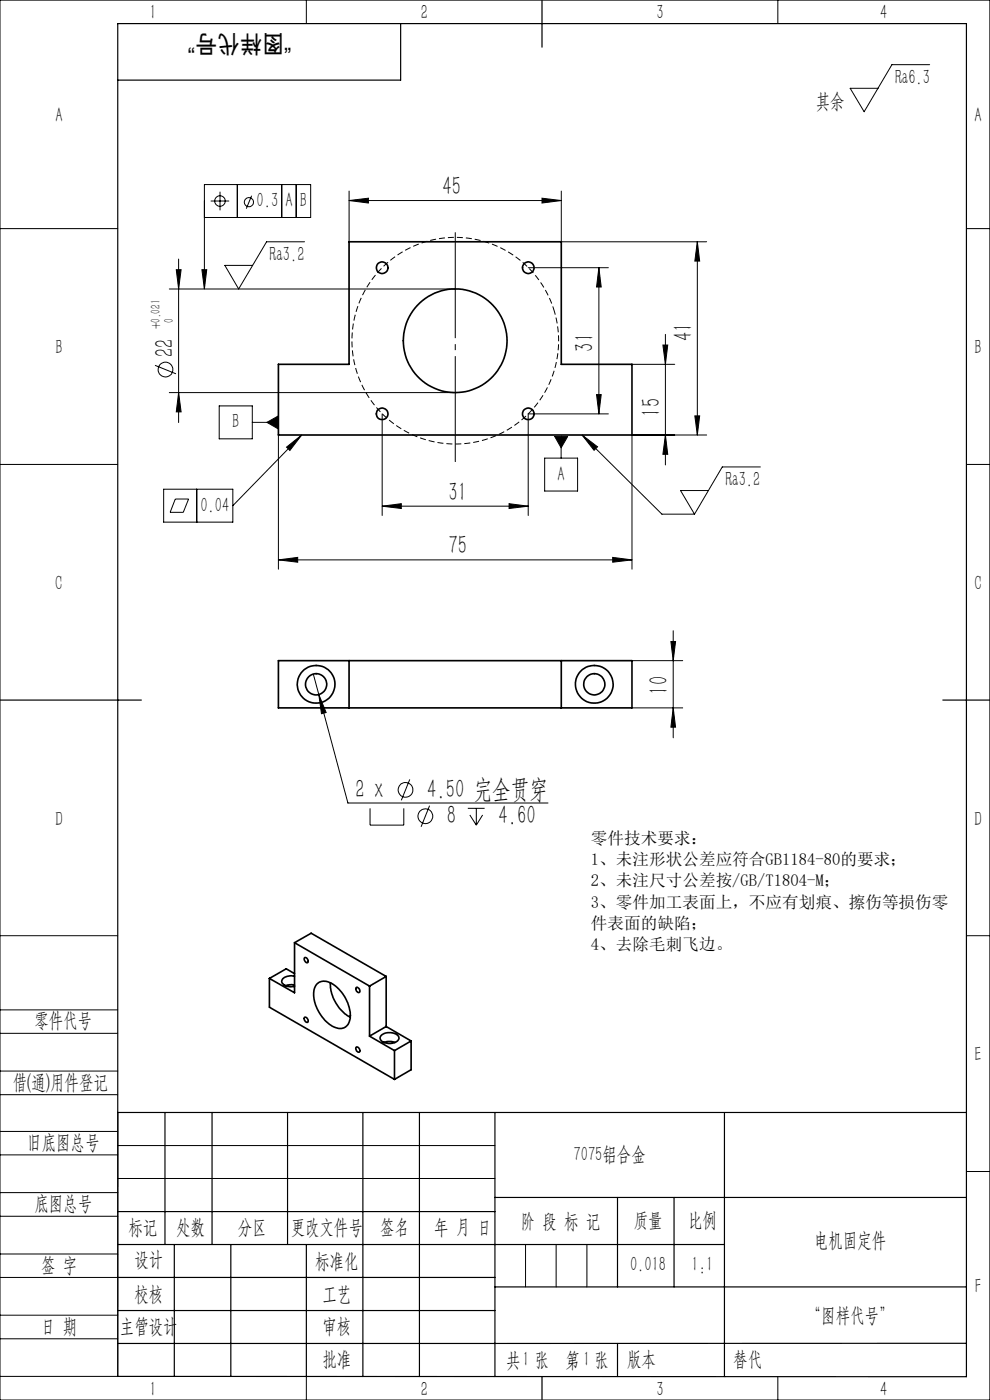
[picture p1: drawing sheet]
<svg xmlns="http://www.w3.org/2000/svg" width="210mm" height="297mm" viewBox="0 0 210 297" stroke-linecap="round" stroke-linejoin="round" font-family="sans-serif">
<g fill="none" stroke="#000" stroke-width=".35">
<path d="M74 51.3h45.1v26h15v15h-75v-15h14.9zM59.1 140.2h75v10h-75zM74 140.2v10M119.1 140.2v10M62.5 200v10.6l-5.3-3M62.5 200l15.9 9.2M62.5 200l3.5-2 15.9 9.1M57.2 207.6v6.1l26.5 15.3M62.5 207.1a2.3 2.3 0 0 0-2.7 .9 1.5 1.5 0 0 0 1.8 1.3h.9M62.5 209l-.7-.1-1.2 .2M62.5 206.5l-1.8-1-3.5 2.1M64.6 215.8a.64 .64 0 0 1 .6 .4 .64 .64 0 0 1 0 .7l-.4-.2-.2-.3z"/>
<path d="M64.7 203.1a.67 .67 0 0 1 .6 .4 .67 .67 0 0 1-.1 .8l-.6-.5-.1-.5zM67.2 208.7a2.93 2.93 0 0 1 4 .5 7.9 7.9 0 0 1 3 7.3 2.17 2.17 0 0 1-3.5 1.3 8.1 8.1 0 0 1-4-8zM70.1 208.5a8.4 8.4 0 0 0 4.2 7.3M75.6 209.5a.63 .63 0 0 1 .6 .3 .63 .63 0 0 1-.1 .8l-.5-.4-.1-.4zM78.4 209.2v10.6M78.4 219.8l5.3 3.1M80.9 219.7a2.61 2.61 0 0 1 3.7 .3 1.49 1.49 0 0 1-1.7 1.4l-1.1-.1a1.08 1.08 0 0 1-1-1.5zM81.9 207.1l-3.5 2.1M81.9 217.8l-3.5 2M81.9 207.1v10.7M81.9 217.8l5.3 3M75.6 222.1a.67 .67 0 0 1 .6 .4 .67 .67 0 0 1-.1 .7l-.5-.3-.1-.5z"/>
<path d="M81.5 221.2l.8-.3 1.5 .3M83.7 222.9v6.1M87.2 220.8l-3.5 2.1M87.2 220.8v6.1l-3.5 2.1"/>
<circle cx="81.1" cy="56.8" r="1.23"/>
<circle cx="112.1" cy="56.8" r="1.22"/>
<circle cx="96.6" cy="72.3" r="11"/>
<circle cx="81.1" cy="87.8" r="1.22"/>
<circle cx="112.1" cy="87.8" r="1.22"/>
<circle cx="67.1" cy="145.2" r="4"/>
<circle cx="67.1" cy="145.2" r="2.25"/>
<circle cx="126.1" cy="145.2" r="4"/>
<circle cx="126.1" cy="145.2" r="2.26"/>
</g>
<g fill="none" stroke="#000" stroke-width=".21">
<path d="M0 0h210v297h-210zM65 0v5M165 0v5M197.2 13.7h-8l-5.9 10-3-5h6M50.3 39.2v6.9M59.8 39.2v6.9M62.8 39.2v6.9M0 48.5h25M37.4 57.2h1l-.5 4.1zM37.9 55v34.6M42.8 57.2h1.1l-.5 4.1zM43.4 46.1h22.5v-6.9h-22.5v22.1"/>
<path d="M44.7 42.6h3.9M46.7 40.7v3.9M53.4 41.5l-1.2 2.8M64.6 51.3h-8l-6 10-2.9-5h5.9M74 42.5l4.1-.5v1.1zM74 40.5v10.8M74 42.5h45.1M112 56.8h17M115 42l4.1 .5-4.1 .6zM119.1 40.5v10.8h30.8M127 56.8v31M127 56.8l.5 4.1h-1z"/>
<path d="M147.9 51.3v41M147.9 51.3l.5 4.1h-1zM205 48.5h5M32.9 77.5l4.4 1.8M35.9 61.3h60.7M134.1 77.3h9M140.6 73.2h1l-.5 4.1zM141.1 70.9v27.7M0 98.5h25M35.9 83.3h60.7M37.9 83.3l.5 4.1h-1zM46.5 86.1h7v7h-7z"/>
<path d="M53.5 89.6h5.6M56.6 89.6l2.5-1.4v2.8zM59.1 92.3v28.5M60.8 94.9l3.2-2.6-2.5 3.3zM64 92.3l-14.6 15M81.1 87.8v21.6M115.5 97.2h7v7h-7zM117.7 92.6h2.7l-1.4 2.4zM119 92.6v4.6M123.5 92.3l3.3 2.5-.8 .7zM123.5 92.3l16.9 16.8h6.9M126.5 83.7h1l-.5 4.1z"/>
<path d="M129 87.8h-17v21.6M141.1 92.3l.5 4.1h-1zM147.4 88.2h1l-.5 4.1zM149.9 92.3h-15.8v28.5M161.3 99.1h-8.1l-5.9 10M205 98.5h5M34.7 103.8h14.7v7h-14.7zM37.2 105.9h2.8l-1.1 2.8h-2.8zM41.7 103.8v7M59.1 118.8l4-.6v1.1zM59.1 118.8h75M81.1 107.4l4-.5v1z"/>
<path d="M81.1 107.4h30.9M108 106.9l4 .5-4 .5zM130 118.2l4.1 .6-4.1 .5zM150.2 104.1h-5.8l2.9 5M142.3 136.1h1l-.5 4.1zM142.8 133.8v22.7M66.5 143l7.3 27.4h42.4M67.6 147.4l1.6 3.8-1 .2zM134.1 140.2h10.7M134.1 150.2h10.7M142.8 150.2l.5 4.1h-1zM78.5 171.5v3.5h7.2v-3.5"/>
<path d="M86.9 165.3l-1.8 4.5M91.1 170.9l-1.8 4.5M99.2 171.5h3.6M99.7 172.9l1.3 2.1M101 171.5v3.5M102.4 172.9l-1.4 2.1M0 198.5h25M205 198.5h5M0 214.2h25M0 219.2h25M0 232.2h25M0 227.2h25"/>
<path d="M25 236v56h-25M0 245h25M0 240h25M0 258h25M0 253h25M25 243h80M25 250h80M205 248.5h5M0 271h25M0 266h25M0 279h25M111.5 264v9"/>
<path d="M118 264v9M124.5 264v9M0 284h25M65 292.1v4.9M153.7 292h.1M165 292v5"/>
<circle cx="46.7" cy="42.6" r="1.12"/>
<circle cx="52.8" cy="42.9" r=".97"/>
<circle cx="35.1" cy="78.4" r="1.57"/>
<circle cx="86" cy="167.6" r="1.57"/>
<circle cx="90.2" cy="173.1" r="1.56"/>
</g>
<path d="M117.5 65.9a21.9 21.9 0 0 0-36.7-8.9 21.9 21.9 0 0 0 10 36.4 21.9 21.9 0 0 0 27.1-26.3l-.4-1.2" fill="none" stroke="#000" stroke-width=".21" stroke-dasharray="1.3 .6" stroke-dashoffset=".4" stroke-linecap="butt"/>
<path d="M96.6 49.3v48.7" fill="none" stroke="#000" stroke-width=".21" stroke-dasharray="30.5 1.3 1.3 1.3" stroke-dashoffset="8" stroke-linecap="butt"/>
<g fill="none" stroke="#000" stroke-width=".25">
<path d="M85 5v12h-60M115 0v10M0 148.5h30M200 148.5h10M25 236h180M35 236v28M45 236v28M61 236v28M77 236v56M89 236v56M105 236v56M153.7 236v56"/>
<path d="M25 257h80M105 254h100M131 254v19M143 254v19M25 264h128.7M25 271h80M25 278h80M37 264v28M49 264v28M65 264.1v28M105 273h100M25 292l180 .1v-287.1h-180v287"/>
<path d="M115 292v5M131 285v7M205 285h-180"/>
</g>
<g fill="#000">
<path d="M67.6 147.4l1.6 3.8-1 .2z"/>
<path d="M74 42.5l4.1-.5v1.1zM115 42l4.1 .5-4.1 .6zM81.1 107.4l4-.5v1zM108 106.9l4 .5-4 .5z"/>
<path d="M37.4 57.2h1l-.5 4.1zM37.9 83.3l.5 4.1h-1zM142.3 136.1h1l-.5 4.1zM142.8 150.2l.5 4.1h-1z"/>
<path d="M42.8 57.2h1.1l-.5 4.1zM60.8 94.9l3.2-2.6-2.5 3.3zM117.7 92.6l1.3 2.4 1.4-2.4zM56.6 89.6l2.5 1.4v-2.8zM123.5 92.3l3.3 2.5-.8 .7z"/>
<path d="M140.6 73.2h1l-.5 4.1zM141.1 92.3l.5 4.1h-1zM147.9 51.3l.5 4.1h-1zM147.4 88.2h1l-.5 4.1zM127 56.8l.5 4.1h-1zM126.5 83.7h1l-.5 4.1z"/>
<path d="M130 118.2l4.1 .6-4.1 .5zM59.1 118.8l4-.6v1.1z"/>
</g>
<g font-size="5.6">
<text x="93.9" y="41.4">45</text>
<text x="36.8" y="75.8" transform="rotate(-90 36.8 75.8)">22</text>
<text x="125.9" y="74.6" transform="rotate(-90 125.9 74.6)">31</text>
<text x="146.8" y="72.4" transform="rotate(-90 146.8 72.4)">41</text>
<text x="140" y="88.4" transform="rotate(-90 140 88.4)">15</text>
<text x="95.2" y="106.2">31</text>
<text x="95.2" y="117.6">75</text>
<text x="141.7" y="147.4" transform="rotate(-90 141.7 147.4)">10</text>
<text x="75.4" y="169.2">2 x</text>
<text x="90.6" y="169.2">4.50 完全贯穿</text>
<text x="94.8" y="174.8">8</text>
<text x="105.8" y="174.8">4.60</text>
</g>
<text font-size="5.2" x="61.8" y="7.3" transform="rotate(-180 61.8 7.3)">“图样代号”</text>
<g font-size="4.4">
<text x="31.7" y="4.1">1</text>
<text x="89.2" y="4.1">2</text>
<text x="139.2" y="4.1">3</text>
<text x="186.7" y="4.1">4</text>
<text x="189.9" y="17.8">Ra6.3</text>
<text x="173" y="22.8">其余</text>
<text x="11.7" y="25.9">A</text>
<text x="206.7" y="25.9">A</text>
<text x="54.4" y="43.9">0.3</text>
<text x="60.6" y="43.9">A</text>
<text x="63.6" y="43.9">B</text>
<text x="57.2" y="55.4">Ra3.2</text>
<text x="11.7" y="75.1">B</text>
<text x="206.7" y="75.1">B</text>
<text x="49.3" y="90.9">B</text>
<text x="118.3" y="102">A</text>
<text x="153.9" y="103.2">Ra3.2</text>
<text x="42.5" y="108.5">0.04</text>
<text x="11.7" y="125.1">C</text>
<text x="206.7" y="125.1">C</text>
<text x="11.7" y="175.1">D</text>
<text x="206.7" y="175.1">D</text>
<text x="7.3" y="217.9">零件代号</text>
<text x="206.7" y="225.1">E</text>
<text x="2.7" y="231">借(通)用件登记</text>
<text x="5.8" y="243.7">旧底图总号</text>
<text x="121.7" y="246.2">7075铝合金</text>
<text x="7.3" y="256.8">底图总号</text>
<text x="27.2" y="261.9">标记</text>
<text x="37.4" y="261.9">处数</text>
<text x="50.5" y="261.9">分区</text>
<text x="61.7" y="261.9">更改文件号</text>
<text x="80.6" y="261.9">签名</text>
<text x="92.1" y="261.9">年 月 日</text>
<text x="110.5" y="260.4">阶 段 标 记</text>
<text x="134.4" y="260.4">质量</text>
<text x="146" y="260.4">比例</text>
<text x="8.7" y="269.8">签 字</text>
<text x="28.5" y="268.7">设计</text>
<text x="66.9" y="269.1">标准化</text>
<text x="133.6" y="269.7">0.018</text>
<text x="146.7" y="269.7">1:1</text>
<text x="172.7" y="264.6">电机固定件</text>
<text x="28.5" y="275.9">校核</text>
<text x="68.4" y="275.9">工艺</text>
<text x="206.8" y="274.4">F</text>
<text x="171.2" y="280.6">“图样代号”</text>
<text x="8.7" y="282.9">日 期</text>
<text x="25.4" y="282.9">主管设计</text>
<text x="68.4" y="282.8">审核</text>
<text x="68.4" y="289.9">批准</text>
<text x="107.4" y="289.9">共 张</text>
<text x="110.8" y="289.9">1</text>
<text x="120" y="289.9">第 张</text>
<text x="123.7" y="289.9">1</text>
<text x="133" y="289.9">版本</text>
<text x="155.6" y="289.9">替代</text>
<text x="31.7" y="296.1">1</text>
<text x="89.2" y="296.1">2</text>
<text x="139.2" y="296.1">3</text>
<text x="186.7" y="296.1">4</text>
</g>
<g font-size="3.5">
<text x="125.4" y="179">零件技术要求：</text>
<text x="125.4" y="183.5">1、未注形状公差应符合GB1184-80的要求；</text>
<text x="125.4" y="188">2、未注尺寸公差按/GB/T1804-M；</text>
<text x="125.4" y="192.5">3、零件加工表面上，不应有划痕、擦伤等损伤零</text>
<text x="125.4" y="197.1">件表面的缺陷；</text>
<text x="125.4" y="201.6">4、去除毛刺飞边。</text>
</g>
<g font-size="2.8">
<text x="34" y="69.9" transform="rotate(-90 34 69.9)">+0.021</text>
<text x="36.8" y="68.5" transform="rotate(-90 36.8 68.5)">0</text>
</g>
</svg>
